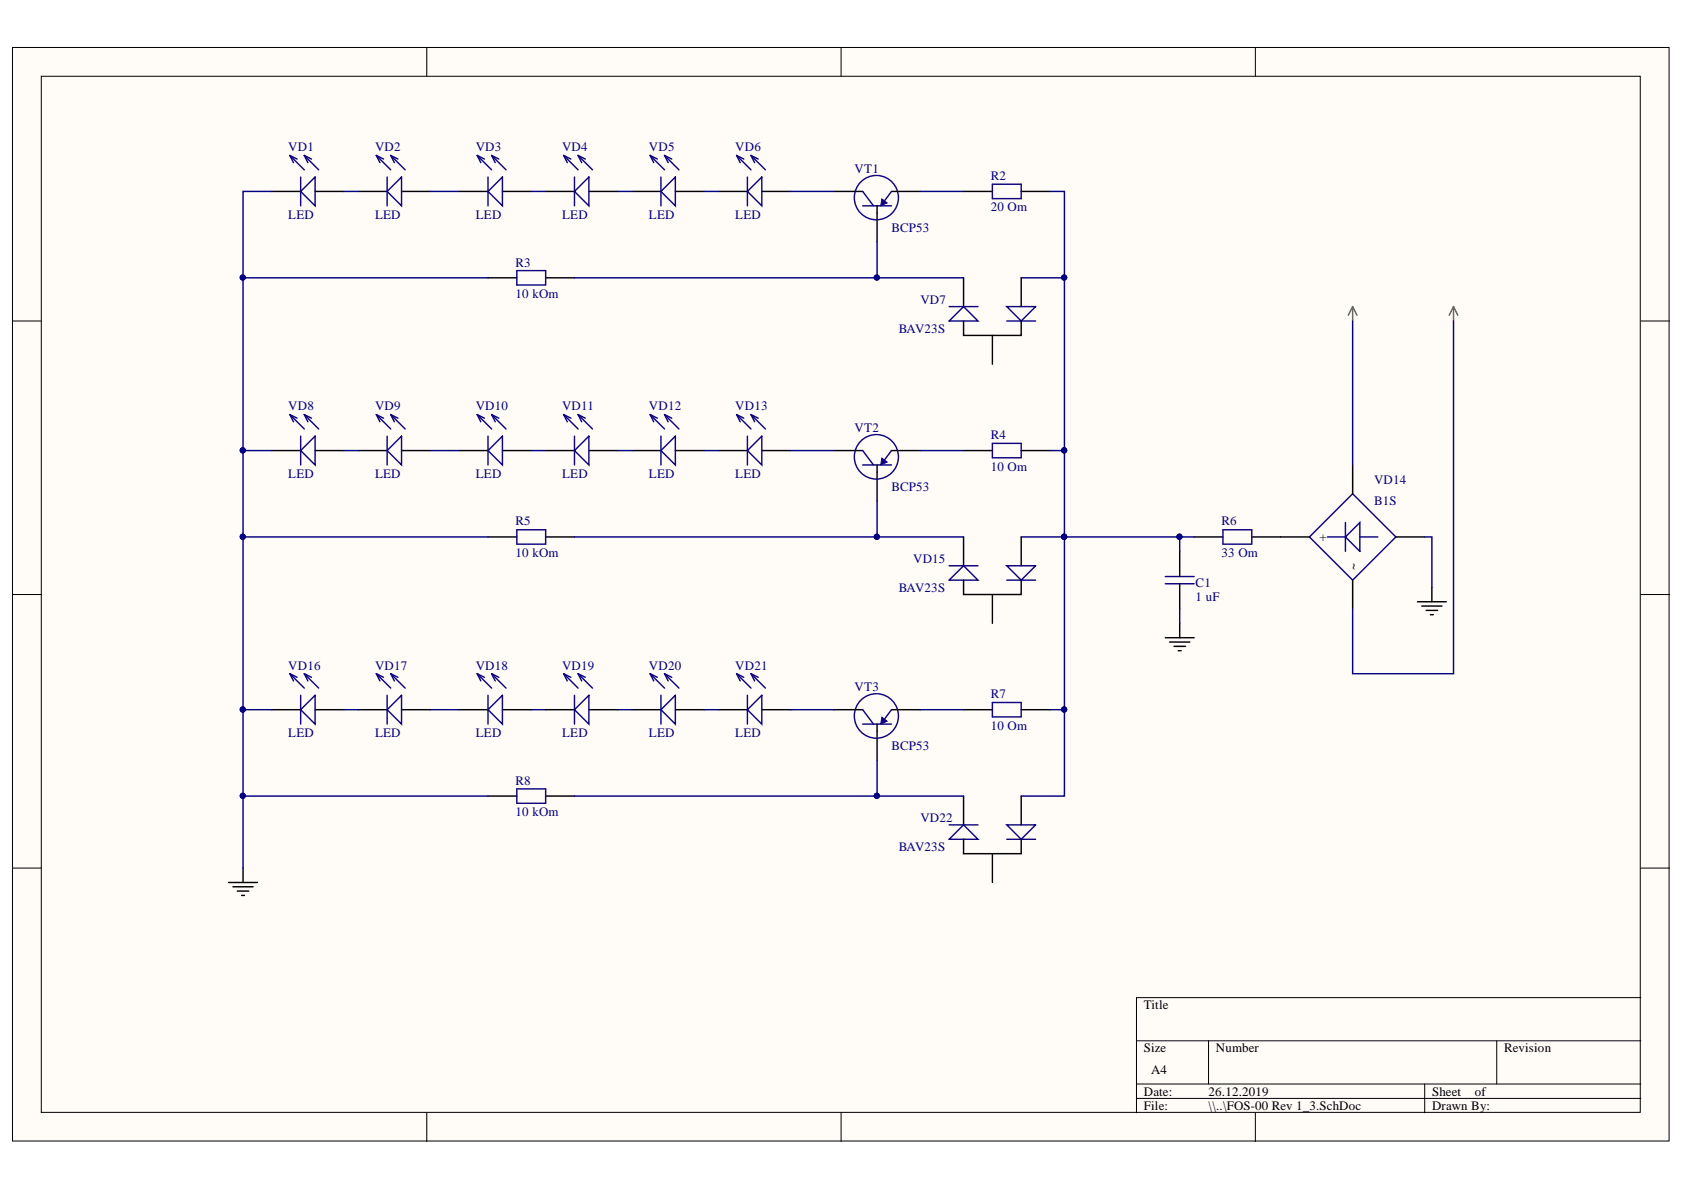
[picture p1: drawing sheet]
<svg xmlns="http://www.w3.org/2000/svg" width="297mm" height="210mm" viewBox="0 0 297 210" stroke-linecap="round" stroke-linejoin="round" font-family="sans-serif">
<g fill="#fffcf8" stroke="#000" stroke-width=".18">
<path d="M2.2 8.4h292.2v192.9h-292.2z"/>
<path d="M7.3 13.5h282v182.7h-282z"/>
</g>
<g fill="none" stroke="#000" stroke-width=".18">
<path d="M75.3 8.4v5.1M148.4 8.4v5.1M221.4 8.4v5.1M2.2 56.6h5.1M289.4 56.6h5.1M2.2 104.9h5.1M289.4 104.9h5.1M2.2 153.1h5.1M289.4 153.1h5.1M289.4 176h-88.9v20.3M75.3 196.3v5.1M148.4 196.3v5.1"/>
<path d="M200.5 183.6h88.9M200.5 191.2h88.9M200.5 193.7h88.9M213.2 183.6v7.6M221.4 196.3v5.1M251.3 191.2v5.1M264 183.6v7.6"/>
</g>
<path d="M81 33.8h5.1M88.6 33.8h5.1M147.1 33.8h5.1M154.7 37.6v5.1M157.3 33.8h5M170 33.8h5M180.1 33.8h5.1M170 56.6v2.6h10.1v-2.6M170 49v5.1M175 59.2v5M180.1 49v5.1" fill="none" stroke="#000" stroke-width=".25"/>
<g fill="none" stroke="#11037f" stroke-width=".25">
<path d="M84.2 27.4l2.5 2.6M84.2 27.4l1.2 .7M84.2 27.4l.6 1.3M86.1 33.8l2.5-2.6v5.1zM86.1 31.2v5.1M86.7 27.4l2.6 2.6M86.7 27.4l1.3 .7M86.7 27.4l.7 1.3M152.2 36.3h5.1M152.2 33.8l1.9 2.5M157.3 33.8l-1.7 2.2M175 32.5h5.1v2.5h-5.1z"/>
<path d="M167.4 56.6l2.6-2.5 2.5 2.5zM167.4 54.1h5.1M177.6 54.1h5.1l-2.6 2.5zM177.6 56.6h5.1"/>
</g>
<path d="M155.5 35.1l1 .7-1.2 .5z" fill="#11037f"/>
<path d="M155.5 35.1l1 .7-1.2 .5z" fill="none" stroke="#11037f" stroke-width=".18"/>
<g fill="none" stroke="#11037f" stroke-width=".25">
<path d="M51.1 27.4l2.6 2.6M51.1 27.4l1.3 .7M51.1 27.4l.7 1.3M53 33.8l2.6-2.6v5.1zM53 31.2v5.1M53.7 27.4l2.5 2.6M53.7 27.4l1.2 .7M53.7 27.4l.6 1.3M154.6 30.9a3.9 3.9 0 0 0-3.5 5.8 3.9 3.9 0 0 0 6.8 .3 3.9 3.9 0 0 0-3.1-6M91.2 47.7h5v2.6h-5zM152.2 79.5l1.9 2.5M157.3 79.5l-1.7 2.2"/>
<path d="M175 78.2h5.1v2.5h-5.1zM152.2 82h5.1M167.4 99.8h5.1M177.6 99.8h5.1l-2.6 2.5zM231 94.7l7.6-7.6 7.6 7.6-7.6 7.6zM234.1 94.7h3.2M237.3 94.7l2.6-2.5v5.1zM237.3 92.2v5.1M239.9 94.7h3.1M167.4 102.3l2.6-2.5 2.5 2.5zM177.6 102.3h5.1"/>
</g>
<g fill="none" stroke="#000" stroke-width=".25">
<path d="M48 33.8h5M55.6 33.8h5.1M154.7 36.3v1.3M86.1 49h5.1M96.2 49h5.1M147.1 79.5h5.1M157.3 79.5h5M170 79.5h5M180.1 79.5h5.1M154.7 83.3v5.1M170 94.7v5.1M180.1 94.7v5.1"/>
<path d="M225.9 94.7h5.1M238.6 82v5.1M246.2 94.7h5.1M170 102.3v2.6h10.1v-2.6M175 104.9v5M238.6 102.3v5.1"/>
</g>
<path d="M155.5 80.8l1 .7-1.2 .5z" fill="#11037f"/>
<path d="M155.5 80.8l1 .7-1.2 .5z" fill="none" stroke="#11037f" stroke-width=".18"/>
<path d="M154.6 76.7a3.9 3.9 0 0 0-3.5 5.8 3.9 3.9 0 0 0 6.8 .2 3.9 3.9 0 0 0-3.1-6M91.2 93.4h5v2.6h-5zM152.2 127.7h5.1M152.2 125.2l1.9 2.5M157.3 125.2l-1.7 2.2M175 123.9h5.1v2.6h-5.1zM167.4 148l2.6-2.5 2.5 2.5zM167.4 145.5h5.1M177.6 145.5h5.1l-2.6 2.5zM177.6 148h5.1" fill="none" stroke="#11037f" stroke-width=".25"/>
<path d="M86.1 94.7h5.1M96.2 94.7h5.1M154.7 82v1.3M147.1 125.2h5.1M154.7 129v5.1M157.3 125.2h5M170 125.2h5M180.1 125.2h5.1M170 148v2.6h10.1v-2.6M170 140.4v5.1M175 150.6v5.1M180.1 140.4v5.1" fill="none" stroke="#000" stroke-width=".25"/>
<path d="M155.5 126.5l1 .7-1.2 .5z" fill="#11037f"/>
<path d="M155.5 126.5l1 .7-1.2 .5z" fill="none" stroke="#11037f" stroke-width=".18"/>
<g fill="none" stroke="#11037f" stroke-width=".25">
<path d="M66.4 27.4l2.5 2.6M66.4 27.4l1.3 .7M66.4 27.4l.6 1.3M68.3 33.8l2.5-2.6v5.1zM68.3 31.2v5.1M68.9 27.4l2.6 2.6M68.9 27.4l1.3 .7M68.9 27.4l.7 1.3M99.4 27.4l2.6 2.6M99.4 27.4l1.3 .7M99.4 27.4l.7 1.3M101.3 33.8l2.6-2.6v5.1z"/>
<path d="M101.3 31.2v5.1M102 27.4l2.5 2.6M102 27.4l1.2 .7M102 27.4l.6 1.3M114.7 27.4l2.5 2.6M114.7 27.4l1.2 .7M114.7 27.4l.6 1.3M116.6 33.8l2.5-2.6v5.1zM116.6 31.2v5.1M117.2 27.4l2.6 2.6M117.2 27.4l1.3 .7M117.2 27.4l.7 1.3"/>
<path d="M129.9 27.4l2.6 2.6M129.9 27.4l1.3 .7M129.9 27.4l.7 1.3M131.8 33.8l2.6-2.6v5.1zM131.8 31.2v5.1M132.5 27.4l2.5 2.6M132.5 27.4l1.2 .7M132.5 27.4l.6 1.3M51.1 73.1l2.6 2.6M51.1 73.1l1.3 .7M51.1 73.1l.7 1.3M53 79.5l2.6-2.6v5.1z"/>
<path d="M53 76.9v5.1M53.7 73.1l2.5 2.6M53.7 73.1l1.2 .7M53.7 73.1l.6 1.3M66.4 73.1l2.5 2.6M66.4 73.1l1.3 .7M66.4 73.1l.6 1.3M68.3 79.5l2.5-2.6v5.1zM68.3 76.9v5.1M68.9 73.1l2.6 2.6M68.9 73.1l1.3 .7M68.9 73.1l.7 1.3"/>
<path d="M84.2 73.1l2.5 2.6M84.2 73.1l1.2 .7M84.2 73.1l.6 1.3M86.1 79.5l2.5-2.6v5.1zM86.1 76.9v5.1M86.7 73.1l2.6 2.6M86.7 73.1l1.3 .7M86.7 73.1l.7 1.3M99.4 73.1l2.6 2.6M99.4 73.1l1.3 .7M99.4 73.1l.7 1.3M101.3 79.5l2.6-2.6v5.1z"/>
<path d="M101.3 76.9v5.1M102 73.1l2.5 2.6M102 73.1l1.2 .7M102 73.1l.6 1.3M114.7 73.1l2.5 2.6M114.7 73.1l1.2 .7M114.7 73.1l.6 1.3M116.6 79.5l2.5-2.6v5.1zM116.6 76.9v5.1M117.2 73.1l2.6 2.6M117.2 73.1l1.3 .7M117.2 73.1l.7 1.3"/>
<path d="M129.9 73.1l2.6 2.6M129.9 73.1l1.3 .7M129.9 73.1l.7 1.3M131.8 79.5l2.6-2.6v5.1zM131.8 76.9v5.1M132.5 73.1l2.5 2.6M132.5 73.1l1.2 .7M132.5 73.1l.6 1.3M215.7 93.4h5.1v2.6h-5.1zM51.1 118.8l2.6 2.6M51.1 118.8l1.3 .7M51.1 118.8l.7 1.3"/>
<path d="M53.7 118.8l2.5 2.6M53.7 118.8l1.2 .7M53.7 118.8l.6 1.3M66.4 118.8l2.5 2.6M66.4 118.8l1.3 .7M66.4 118.8l.6 1.3M68.9 118.8l2.6 2.6M68.9 118.8l1.3 .7M68.9 118.8l.7 1.3M84.2 118.8l2.5 2.6M84.2 118.8l1.2 .7M84.2 118.8l.6 1.3"/>
<path d="M86.7 118.8l2.6 2.6M86.7 118.8l1.3 .7M86.7 118.8l.7 1.3M99.4 118.8l2.6 2.6M99.4 118.8l1.3 .7M99.4 118.8l.7 1.3M102 118.8l2.5 2.6M102 118.8l1.2 .7M102 118.8l.6 1.3M114.7 118.8l2.5 2.6M114.7 118.8l1.2 .7M114.7 118.8l.6 1.3"/>
<path d="M117.2 118.8l2.6 2.6M117.2 118.8l1.3 .7M117.2 118.8l.7 1.3M129.9 118.8l2.6 2.6M129.9 118.8l1.3 .7M129.9 118.8l.7 1.3M132.5 118.8l2.5 2.6M132.5 118.8l1.2 .7M132.5 118.8l.6 1.3M205.5 103h5.1M205.5 101.7h5.1M53 125.2l2.6-2.6v5.1z"/>
<path d="M53 122.6v5.1M68.3 125.2l2.5-2.6v5.1zM68.3 122.6v5.1M86.1 125.2l2.5-2.6v5.1zM86.1 122.6v5.1M91.2 139.2h5v2.5h-5zM101.3 125.2l2.6-2.6v5.1zM101.3 122.6v5.1M116.6 125.2l2.5-2.6v5.1zM116.6 122.6v5.1M131.8 125.2l2.6-2.6v5.1zM131.8 122.6v5.1"/>
<path d="M154.6 122.4a3.9 3.9 0 0 0-3.5 5.8 3.9 3.9 0 0 0 6.8 .2 3.9 3.9 0 0 0-3.1-6"/>
</g>
<g fill="none" stroke="#000" stroke-width=".25">
<path d="M63.2 33.8h5.1M70.8 33.8h5.1M96.2 33.8h5.1M103.9 33.8h5.1M111.5 33.8h5.1M119.1 33.8h5.1M126.7 33.8h5.1M134.4 33.8h5.1M48 79.5h5M55.6 79.5h5.1M63.2 79.5h5.1M70.8 79.5h5.1"/>
<path d="M81 79.5h5.1M88.6 79.5h5.1M96.2 79.5h5.1M103.9 79.5h5.1M111.5 79.5h5.1M119.1 79.5h5.1M126.7 79.5h5.1M134.4 79.5h5.1M208.1 97.3v4.4M210.6 94.7h5.1M220.8 94.7h5.1M205.5 112.5h5.1"/>
<path d="M206.3 113.2h3.6M207.1 114h2M207.8 114.8h.5M208.1 103v4.4M208.1 109.9v2.6M250 106.1h5.1M250.8 106.9h3.5M251.6 107.7h2M252.3 108.4h.5M252.6 103.6v2.5M48 125.2h5M55.6 125.2h5.1"/>
<path d="M63.2 125.2h5.1M70.8 125.2h5.1M81 125.2h5.1M88.6 125.2h5.1M96.2 125.2h5.1M103.9 125.2h5.1M111.5 125.2h5.1M119.1 125.2h5.1M126.7 125.2h5.1M134.4 125.2h5.1M154.7 127.7v1.3M40.3 155.7h5.1"/>
<path d="M41.1 156.4h3.5M41.9 157.2h2M42.6 157.9h.5M42.9 153.1v2.6M86.1 140.4h5.1M96.2 140.4h5.1"/>
</g>
<path d="M238.6 54.1l-.8 1.5M238.6 54.1l.8 1.5M238.6 54.1v2.5M256.4 54.1l-.8 1.5M256.4 54.1l.7 1.5M256.4 54.1v2.5" fill="none" stroke="#f00" stroke-width=".25"/>
<g fill="none" stroke="#000080" stroke-width=".25">
<path d="M48 33.8h-5.1v15.2h43.2M60.7 33.8h2.5M75.9 33.8h5.1M93.7 33.8h2.5M109 33.8h2.5M124.2 33.8h2.5M139.5 33.8h7.6M162.3 33.8h7.7M185.2 33.8h2.6v15.2h-7.7M42.9 49v104.1M101.3 49h53.4M154.7 42.7v6.3h15.3"/>
<path d="M187.8 49v76.2M238.6 56.6v25.4M256.4 56.6v62.2h-17.8v-11.4M42.9 79.5h5.1M60.7 79.5h2.5M75.9 79.5h5.1M93.7 79.5h2.5M109 79.5h2.5M124.2 79.5h2.5M139.5 79.5h7.6M162.3 79.5h7.7M185.2 79.5h2.6"/>
<path d="M42.9 94.7h43.2M101.3 94.7h53.4M154.7 88.4v6.3h15.3M180.1 94.7h30.5M208.1 94.7v2.6M251.3 94.7h1.3v8.9M208.1 107.4v2.5M42.9 125.2h5.1M60.7 125.2h2.5M75.9 125.2h5.1M93.7 125.2h2.5M109 125.2h2.5"/>
<path d="M124.2 125.2h2.5M139.5 125.2h7.6M154.7 134.1v6.3h15.3M162.3 125.2h7.7M185.2 125.2h2.6v15.2h-7.7M42.9 140.4h43.2M101.3 140.4h53.4"/>
</g>
<g fill="#000080" stroke="#000080" stroke-width=".18">
<circle cx="187.7" cy="49" r=".46"/>
<circle cx="154.7" cy="49" r=".46"/>
<circle cx="42.8" cy="49" r=".46"/>
<circle cx="154.7" cy="94.7" r=".46"/>
<circle cx="187.7" cy="125.1" r=".46"/>
<circle cx="154.7" cy="140.4" r=".46"/>
<circle cx="42.8" cy="140.4" r=".46"/>
<circle cx="42.8" cy="125.1" r=".46"/>
<circle cx="42.8" cy="94.7" r=".46"/>
<circle cx="42.8" cy="79.4" r=".46"/>
<circle cx="187.7" cy="94.7" r=".46"/>
<circle cx="187.7" cy="79.4" r=".46"/>
<circle cx="208" cy="94.7" r=".46"/>
</g>
<g font-size="2.3" fill="#000080">
<text x="50.8" y="26.7">VD1</text>
<text x="66.2" y="26.7">VD2</text>
<text x="83.9" y="26.7">VD3</text>
<text x="99.1" y="26.7">VD4</text>
<text x="114.5" y="26.7">VD5</text>
<text x="129.7" y="26.7">VD6</text>
<text x="150.7" y="30.5">VT1</text>
<text x="174.8" y="31.7">R2</text>
<text x="50.8" y="38.6">LED</text>
<text x="66.2" y="38.6">LED</text>
<text x="83.9" y="38.6">LED</text>
<text x="99.1" y="38.6">LED</text>
<text x="114.5" y="38.6">LED</text>
<text x="129.7" y="38.6">LED</text>
<text x="157.3" y="40.9">BCP53</text>
<text x="174.8" y="37.3">20 Om</text>
<text x="90.9" y="47">R3</text>
<text x="90.9" y="52.6">10 kOm</text>
<text x="162.3" y="53.6">VD7</text>
<text x="158.5" y="58.7">BAV23S</text>
<text x="50.8" y="72.4">VD8</text>
<text x="66.2" y="72.4">VD9</text>
<text x="83.9" y="72.4">VD10</text>
<text x="99.1" y="72.4">VD11</text>
<text x="114.5" y="72.4">VD12</text>
<text x="129.7" y="72.4">VD13</text>
<text x="150.7" y="76.2">VT2</text>
<text x="174.8" y="77.5">R4</text>
<text x="174.8" y="83">10 Om</text>
<text x="50.8" y="84.3">LED</text>
<text x="66.2" y="84.3">LED</text>
<text x="83.9" y="84.3">LED</text>
<text x="99.1" y="84.3">LED</text>
<text x="114.5" y="84.3">LED</text>
<text x="129.7" y="84.3">LED</text>
<text x="157.3" y="86.6">BCP53</text>
<text x="242.4" y="89.1">B1S</text>
<text x="242.4" y="85.3">VD14</text>
<text x="90.9" y="92.7">R5</text>
<text x="215.5" y="92.7">R6</text>
<text x="90.9" y="98.2">10 kOm</text>
<text x="161.1" y="99.3">VD15</text>
<text x="215.5" y="98.2">33 Om</text>
<text x="158.5" y="104.4">BAV23S</text>
<text x="210.9" y="106">1 uF</text>
<text x="210.9" y="103.5">C1</text>
<text x="50.8" y="118.1">VD16</text>
<text x="66.2" y="118.1">VD17</text>
<text x="83.9" y="118.1">VD18</text>
<text x="99.1" y="118.1">VD19</text>
<text x="114.5" y="118.1">VD20</text>
<text x="129.7" y="118.1">VD21</text>
<text x="150.7" y="121.9">VT3</text>
<text x="174.8" y="123.2">R7</text>
<text x="50.8" y="130">LED</text>
<text x="66.2" y="130">LED</text>
<text x="83.9" y="130">LED</text>
<text x="99.1" y="130">LED</text>
<text x="114.5" y="130">LED</text>
<text x="129.7" y="130">LED</text>
<text x="174.8" y="128.8">10 Om</text>
<text x="157.3" y="132.3">BCP53</text>
<text x="90.9" y="144">10 kOm</text>
<text x="90.9" y="138.4">R8</text>
<text x="162.3" y="145">VD22</text>
<text x="158.5" y="150.1">BAV23S</text>
</g>
<g font-size="2.3">
<text x="232.7" y="95.5">+</text>
<text x="239.4" y="100.5" transform="rotate(-90 239.4 100.5)">~</text>
<text x="201.8" y="178">Title</text>
<text x="201.8" y="185.6">Size</text>
<text x="214.4" y="185.6">Number</text>
<text x="265.3" y="185.6">Revision</text>
<text x="203" y="189.4">A4</text>
<text x="201.8" y="193.3">Date:</text>
<text x="201.8" y="195.8">File:</text>
<text x="213.2" y="193.3">26.12.2019</text>
<text x="213.2" y="195.8">\\..\FOS-00 Rev 1_3.SchDoc</text>
<text x="252.6" y="193.3">Sheet</text>
<text x="252.6" y="195.8">Drawn By:</text>
<text x="260.1" y="193.3">of</text>
</g>
</svg>
